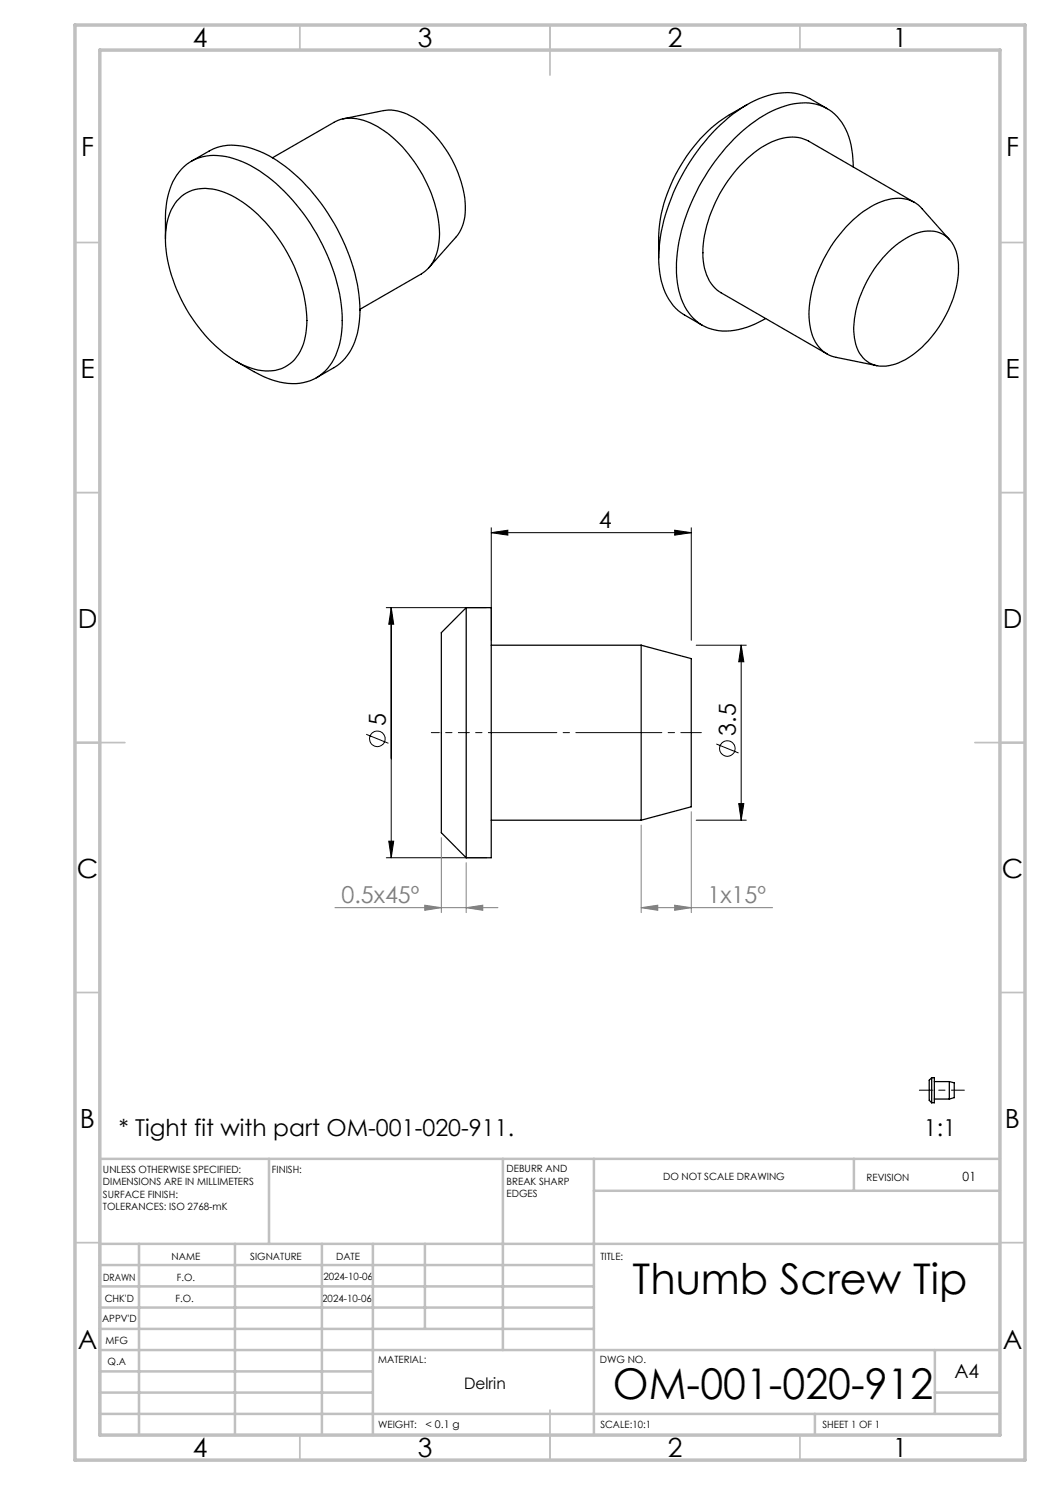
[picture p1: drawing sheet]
<svg xmlns="http://www.w3.org/2000/svg" width="210mm" height="297mm" viewBox="0 0 210 297" stroke-linecap="round" stroke-linejoin="round" font-family="sans-serif">
<g fill="none" stroke="#000" stroke-width=".25">
<path d="M35.8 39.8a7.5 7.5 0 0 1 7.5-1.8 21.3 21.3 0 0 1 10.4 7.2 31.4 31.4 0 0 1 7.7 18.9 11 11 0 0 1-2.9 8.3 8.4 8.4 0 0 1-9.1 .9 27.6 27.6 0 0 1-13.1-13.4 25.3 25.3 0 0 1-3-15.1 9.3 9.3 0 0 1 2.5-5zM38.3 32.2l3.5-2a11 11 0 0 1 10.1 .1 33 33 0 0 1 14.4 13.4 35 35 0 0 1 5.6 20.3 11.6 11.6 0 0 1-5.1 9.5l-3.5 2.1M54.5 31.6l12.3-7.1a8 8 0 0 1 8 .4 26.2 26.2 0 0 1 11.1 12.8 20 20 0 0 1 1.5 12.8 7 7 0 0 1-3.1 4.3l-12.3 7.1M68.6 23.8l8.1-1.7a10.1 10.1 0 0 1 8 2.8 23.1 23.1 0 0 1 8.4 17.1 8.5 8.5 0 0 1-1.8 5.3l-5.5 6.2M149.4 21l-3.5 2a31.6 31.6 0 0 0-13.8 20.7l-.3 2.9-.1 5M165.5 21.7l-3.6-2a10.6 10.6 0 0 0-9.3-.3 29.7 29.7 0 0 0-13.1 10.8 38.5 38.5 0 0 0-7.8 21.4M170.6 33.4a14.7 14.7 0 0 0-3.1-10 9.4 9.4 0 0 0-9.7-2.4 27.6 27.6 0 0 0-14 10.3 39.1 39.1 0 0 0-8.5 21.3 14.6 14.6 0 0 0 3.4 11.1 9.7 9.7 0 0 0 9.8 2l2.5-.9 2.1-1.1M33.1 47.8v-4.1a13.8 13.8 0 0 1 3.7-10.4 9.8 9.8 0 0 1 9.9-1.6 28.2 28.2 0 0 1 13.3 10.1 39.1 39.1 0 0 1 8.4 21.3 14.6 14.6 0 0 1-3.4 11.1 9.7 9.7 0 0 1-9.8 2l-2.5-.9-5.5-3M131.7 51.6a14.6 14.6 0 0 0 3.4 10.1l1.7 1.3 3.6 2M177.8 50.3a12.7 12.7 0 0 1 7.8-4.1 5.5 5.5 0 0 1 5.8 4.6 18.6 18.6 0 0 1-2.6 12.9 19.2 19.2 0 0 1-9.7 9.1 5.7 5.7 0 0 1-6.8-1.7 10.5 10.5 0 0 1-1.3-8.1 24.4 24.4 0 0 1 6.8-12.7zM182.9 40.5l-21.2-12.3a8.2 8.2 0 0 0-8 .5 26.8 26.8 0 0 0-12.1 15.6 16.7 16.7 0 0 0-.3 10.7 6.9 6.9 0 0 0 2.9 3.6l21.2 12.2M189.9 47.9l-5.5-6.2a7 7 0 0 0-8.1-1.4 22.7 22.7 0 0 0-10.6 9.9 23.8 23.8 0 0 0-3.8 14.2 7.6 7.6 0 0 0 4.3 6.8l9.2 1.9"/>
<path d="M93.2 121.5l-4.9 5v40l4.9 5.1M93.2 121.5v50.1M93.2 121.5h5v50.1h-5M98.2 129h30M128.2 129v35M128.2 129l10.1 2.7v29.7l-10.1 2.6M98.2 164h30M186.3 215.5l-.5 .5v4.1l.5 .5M186.3 215.5v5.1M186.3 215.5h.6v5.1h-.6M186.9 219.8h3M186.9 216.3h3"/>
<path d="M189.9 216.3v3.5M189.9 216.3l1 .3v2.9l-1 .3"/>
</g>
<g fill="none" stroke="#000" stroke-width=".2">
<path d="M98.2 106.5l3.4-.5v1zM98.2 105.5v22.6M98.2 106.5h40.1M134.9 106l3.4 .5-3.4 .5zM138.3 105.5v22.6M77.3 121.5h20M78.2 121.5l.5 3.3h-.9zM78.2 121.5v50.1M139.2 129h10.1M148.2 129l.6 3.4h-1.1zM148.2 129v35M73.2 146.9l4.5 1.8"/>
<path d="M143.3 148.8l4.4 1.8M77.3 171.6h20M77.8 168.2h.9l-.5 3.4zM139.2 164h10.1M147.7 160.7h1.1l-.6 3.3z"/>
<circle cx="75.5" cy="147.8" r="1.56"/>
<circle cx="145.5" cy="149.7" r="1.55"/>
</g>
<path d="M88.3 167.5v15M93.2 172.5v10M128.2 165v17.5M138.3 162.3v20.2M67 181.5h32.6M84.9 181l3.4 .5-3.4 .6zM93.2 181.5l3.4-.5v1.1zM128.2 181.5l3.4-.5v1.1zM128.2 181.5h26.3M134.9 181l3.4 .5-3.4 .6z" fill="none" stroke="#808080" stroke-width=".2"/>
<path d="M98.3 146.5h-5" fill="none" stroke="#000" stroke-width=".2" stroke-dasharray="15.2 1.3 1.3 1.3" stroke-dashoffset="14.6"/>
<path d="M128.3 146.5h-30" fill="none" stroke="#000" stroke-width=".2" stroke-dasharray="15.2 1.3 1.3 1.3" stroke-dashoffset="2.1"/>
<path d="M93.3 146.5h-7" fill="none" stroke="#000" stroke-width=".2" stroke-dasharray="15.2 1.3 1.3 1.3" stroke-dashoffset="13.6"/>
<path d="M128.3 146.5h12" fill="none" stroke="#000" stroke-width=".2" stroke-dasharray="15.2 1.3 1.3 1.3" stroke-dashoffset="11.1"/>
<path d="M183.9 218h9" fill="none" stroke="#000" stroke-width=".2" stroke-dasharray="15.2 1.3 1.3 1.3" stroke-dashoffset="12.6"/>
<g fill="none" stroke="#c0c0c0" stroke-width=".35">
<path d="M60 5v5M110 5v10M160 5v5M15 48.5h5M200 48.5h5M15 98.5h5M200 98.5h5M15 148.5h10M195 148.5h10M15 198.5h5M200 198.5h5M15 248.5h5"/>
<path d="M200 248.5h5M60 287v5M110 282v10M160 287v5"/>
</g>
<g fill="none" stroke="#c0c0c0" stroke-width=".5">
<path d="M53.8 231.8v17M100.6 231.8v38.2M118.8 231.8v55.2M118.8 238.2h81.2M170.8 231.8v6.4M200 231.8h-180v55.2M20 248.8h180M20 257.3h98.8M20 253h98.8M27.8 248.8v38.2M47 248.8v38.2M64.4 248.8v38.2"/>
<path d="M74.6 248.8v38.2M85 248.8v17M20 265.8h98.8M20 261.5h98.8M20 278.5h54.6M20 274.3h54.6M20 270h180M187 278.5h13M187 270v12.8M20 282.8h180M163 282.8v4.2"/>
</g>
<path d="M15 5h190v287h-190zM20 10h180v277h-180z" fill="none" stroke="#c0c0c0" stroke-width=".7"/>
<g fill="#000">
<path d="M98.2 106.5l3.4-.5v1zM134.9 106l3.4 .5-3.4 .5z"/>
<path d="M77.8 168.2h.9l-.5 3.4zM78.2 121.5l.5 3.3h-.9zM147.7 160.7h1.1l-.6 3.3zM148.2 129l.6 3.4h-1.1z"/>
</g>
<g fill="#808080">
<path d="M134.9 181l3.4 .5-3.4 .6zM128.2 181.5l3.4-.5v1.1z"/>
<path d="M84.9 181l3.4 .5-3.4 .6zM93.2 181.5l3.4-.5v1.1z"/>
</g>
<g font-size="8.5">
<text x="126.5" y="258.8">Thumb Screw Tip</text>
<text x="122.6" y="279.7">OM-001-020-912</text>
</g>
<g font-size="5.3">
<text x="38.5" y="9.5">4</text>
<text x="83.5" y="9.5">3</text>
<text x="133.6" y="9.5">2</text>
<text x="178.6" y="9.5">1</text>
<text x="16.2" y="31.3">F</text>
<text x="201.2" y="31.3">F</text>
<text x="16.1" y="75.5">E</text>
<text x="201.1" y="75.5">E</text>
<text x="15.5" y="125.5">D</text>
<text x="200.5" y="125.5">D</text>
<text x="15.4" y="175.5">C</text>
<text x="200.4" y="175.5">C</text>
<text x="16" y="225.5">B</text>
<text x="201" y="225.5">B</text>
<text x="15.5" y="269.8">A</text>
<text x="200.5" y="269.8">A</text>
<text x="38.5" y="291.5">4</text>
<text x="83.5" y="291.5">3</text>
<text x="133.6" y="291.5">2</text>
<text x="178.6" y="291.5">1</text>
</g>
<g font-size="4.7">
<text x="119.8" y="105.5">4</text>
<text x="77.2" y="145.2" transform="rotate(-90 77.2 145.2)">5</text>
<text x="147.2" y="147.1" transform="rotate(-90 147.2 147.1)">3.5</text>
<text x="23.8" y="227.3">* Tight fit with part OM-001-020-911.</text>
<text x="184.8" y="227.3">1:1</text>
</g>
<g font-size="4.7" fill="#808080">
<text x="68.3" y="180.5">0.5x45º</text>
<text x="141.5" y="180.5">1x15º</text>
</g>
<text font-size="3.9" x="190.9" y="275.5">A4</text>
<text font-size="3.2" x="92.8" y="277.9">Delrin</text>
<text font-size="2.5" x="192.5" y="236.1">01</text>
<text font-size="2.1" x="85.1" y="285.6">&lt; 0.1 g</text>
<g font-size="2">
<text x="20.6" y="234.6">UNLESS OTHERWISE SPECIFIED:</text>
<text x="20.6" y="237.1">DIMENSIONS ARE IN MILLIMETERS</text>
<text x="20.6" y="239.6">SURFACE FINISH:</text>
<text x="54.4" y="234.6">FINISH:</text>
<text x="101.3" y="234.5">DEBURR AND</text>
<text x="101.3" y="237">BREAK SHARP</text>
<text x="101.3" y="239.5">EDGES</text>
<text x="132.6" y="236">DO NOT SCALE DRAWING</text>
<text x="173.3" y="236.2">REVISION</text>
<text x="20.6" y="242.1">TOLERANCES: ISO 2768-mK</text>
<text x="34.3" y="252">NAME</text>
<text x="50" y="251.9">SIGNATURE</text>
<text x="67.2" y="251.9">DATE</text>
<text x="120.1" y="251.9">TITLE:</text>
<text x="20.6" y="256.1">DRAWN</text>
<text x="35.3" y="256.1">F.O.</text>
<text x="64.7" y="255.9">2024-10-06</text>
<text x="20.9" y="260.3">CHK'D</text>
<text x="35.1" y="260.3">F.O.</text>
<text x="64.5" y="260.3">2024-10-06</text>
<text x="20.4" y="264.4">APPV'D</text>
<text x="21.1" y="268.8">MFG</text>
<text x="21.5" y="273">Q.A</text>
<text x="75.6" y="272.5">MATERIAL:</text>
<text x="120" y="272.5">DWG NO.</text>
<text x="75.6" y="285.5">WEIGHT:</text>
<text x="120.1" y="285.6">SCALE:10:1</text>
<text x="164.5" y="285.6">SHEET 1 OF 1</text>
</g>
</svg>
